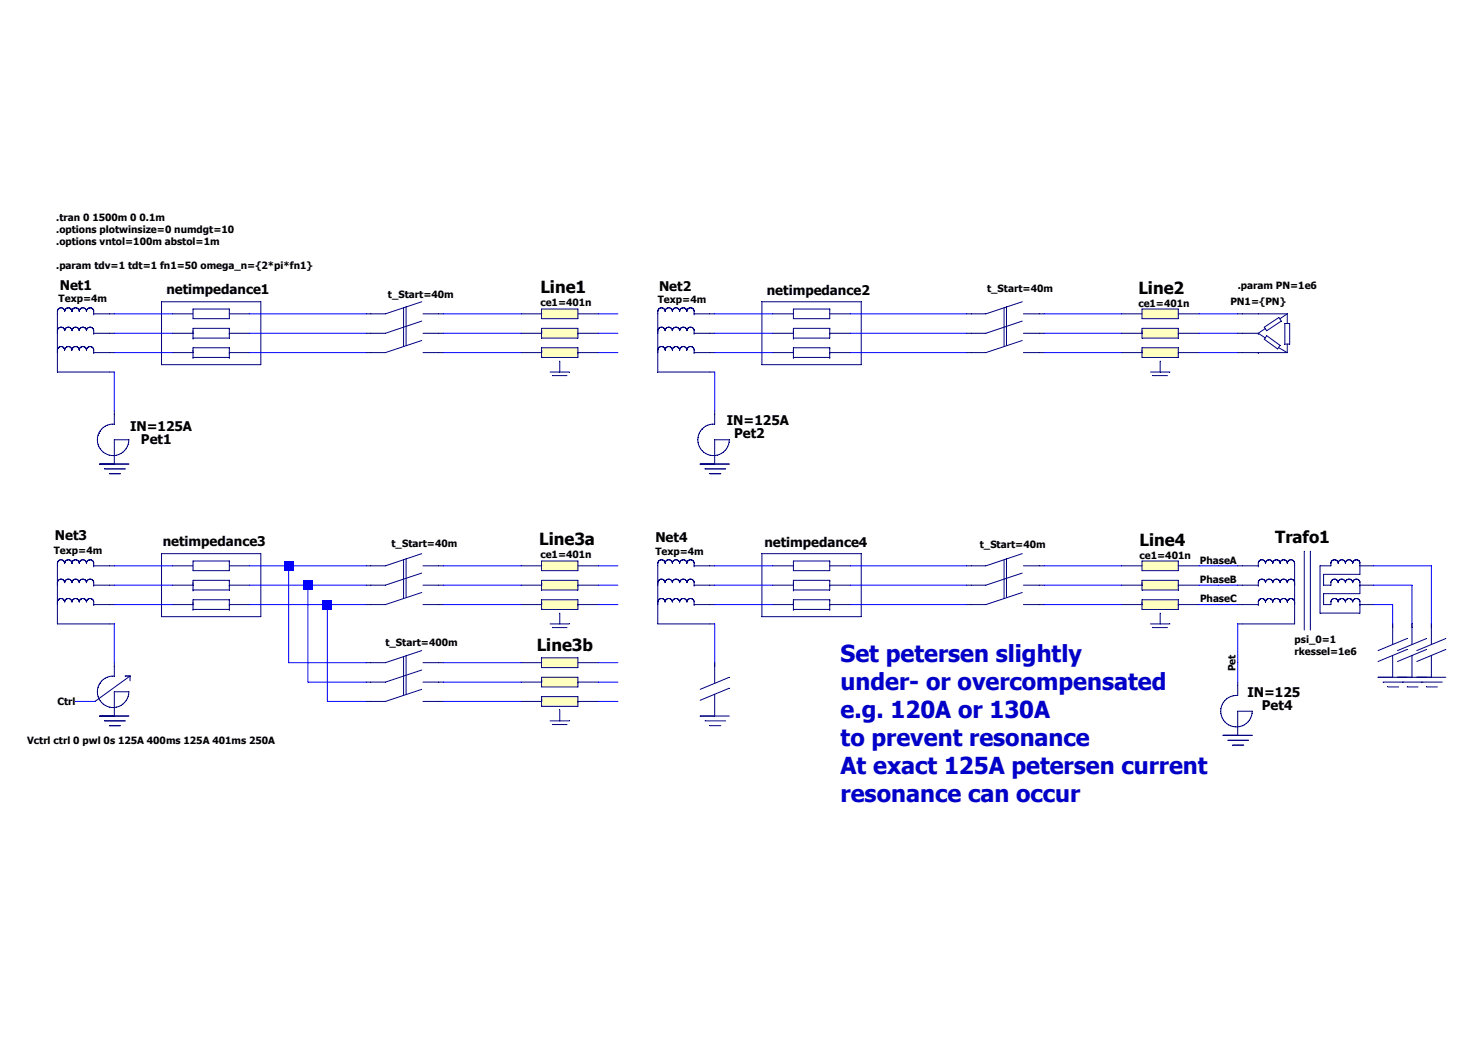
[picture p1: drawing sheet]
Version 4
SHEET 1 1136 680
WIRE 0 -144 -48 -144
WIRE 160 -144 64 -144
WIRE 288 -144 224 -144
WIRE 368 -144 352 -144
WIRE 496 -144 448 -144
WIRE 656 -144 560 -144
WIRE 784 -144 720 -144
WIRE 880 -144 848 -144
WIRE 0 -128 -48 -128
WIRE 160 -128 64 -128
WIRE 288 -128 224 -128
WIRE 368 -128 352 -128
WIRE 496 -128 448 -128
WIRE 656 -128 560 -128
WIRE 784 -128 720 -128
WIRE 880 -128 848 -128
WIRE 0 -112 -48 -112
WIRE 160 -112 64 -112
WIRE 288 -112 224 -112
WIRE 368 -112 352 -112
WIRE 496 -112 448 -112
WIRE 656 -112 560 -112
WIRE 784 -112 720 -112
WIRE 880 -112 848 -112
WIRE -48 -64 -48 -96
WIRE 448 -64 448 -96
WIRE 0 64 -48 64
WIRE 96 64 64 64
WIRE 160 64 96 64
WIRE 288 64 224 64
WIRE 368 64 352 64
WIRE 496 64 448 64
WIRE 656 64 560 64
WIRE 784 64 720 64
WIRE 864 64 848 64
WIRE 880 64 864 64
WIRE 1040 64 992 64
WIRE 0 80 -48 80
WIRE 112 80 64 80
WIRE 160 80 112 80
WIRE 288 80 224 80
WIRE 368 80 352 80
WIRE 496 80 448 80
WIRE 656 80 560 80
WIRE 784 80 720 80
WIRE 864 80 848 80
WIRE 880 80 864 80
WIRE 1024 80 992 80
WIRE 0 96 -48 96
WIRE 128 96 64 96
WIRE 160 96 128 96
WIRE 288 96 224 96
WIRE 368 96 352 96
WIRE 496 96 448 96
WIRE 656 96 560 96
WIRE 784 96 720 96
WIRE 864 96 848 96
WIRE 880 96 864 96
WIRE 1008 96 992 96
WIRE 1008 112 1008 96
WIRE 1024 112 1024 80
WIRE 1040 112 1040 64
WIRE -48 144 -48 112
WIRE 96 144 96 64
WIRE 160 144 96 144
WIRE 288 144 224 144
WIRE 368 144 352 144
WIRE 448 144 448 112
WIRE 880 144 880 112
WIRE 112 160 112 80
WIRE 160 160 112 160
WIRE 288 160 224 160
WIRE 368 160 352 160
WIRE 880 160 880 144
WIRE -64 176 -80 176
WIRE 128 176 128 96
WIRE 160 176 128 176
WIRE 288 176 224 176
WIRE 368 176 352 176
FLAG -80 176 Ctrl
FLAG 864 96 PhaseC
FLAG 864 80 PhaseB
FLAG 864 64 PhaseA
FLAG 880 144 Pet
SYMBOL v_3phase -80 -144 R0
WINDOW 123 -14 -13 Left 2
WINDOW 0 -13 -24 Left 3
SYMATTR Value2 Texp=4m
SYMATTR InstName Net1
SYMATTR Value U1Nenn=115k FREQU=50 TD=0
SYMBOL impedance 32 -144 R0
WINDOW 0 -37 -21 Left 3
SYMATTR InstName netimpedance1
SYMATTR SpiceModel Impedance_sk
SYMATTR Value2 SN=7.5e9 UN=110k
SYMATTR SpiceLine ""
SYMATTR SpiceLine2 ""
SYMBOL line 320 -144 R0
WINDOW 123 -16 -10 Left 2
WINDOW 0 -16 -23 Left 4
SYMATTR Value2 ce1=401n
SYMATTR InstName Line1
SYMATTR SpiceModel oil_u110_o500mm2
SYMATTR Value length=5 cl=1 g=1e10
SYMATTR SpiceLine ""
SYMATTR SpiceLine2 ""
SYMBOL switcher 192 -144 R0
WINDOW 3 -14 -16 Left 2
SYMATTR Value t_Start=40m
SYMATTR InstName U4
SYMBOL v_3phase 416 -144 R0
WINDOW 123 -15 -12 Left 2
WINDOW 0 -14 -23 Left 3
SYMATTR Value2 Texp=4m
SYMATTR InstName Net2
SYMATTR Value U1Nenn=115k FREQU=50 TD=0
SYMBOL impedance 528 -144 R0
WINDOW 0 -37 -20 Left 3
SYMATTR InstName netimpedance2
SYMATTR SpiceModel Impedance_sk
SYMATTR Value2 SN=7.5e9 UN=110k
SYMATTR SpiceLine ""
SYMATTR SpiceLine2 ""
SYMBOL line 816 -144 R0
WINDOW 123 -18 -9 Left 2
WINDOW 0 -18 -22 Left 4
SYMATTR Value2 ce1=401n
SYMATTR InstName Line2
SYMATTR SpiceModel oil_u110_o500mm2
SYMATTR Value length=5 cl=1 g=1e10
SYMATTR SpiceLine ""
SYMATTR SpiceLine2 ""
SYMBOL switcher 688 -144 R0
WINDOW 3 -15 -21 Left 2
SYMATTR Value t_Start=40m
SYMATTR InstName U8
SYMBOL load_d 896 -144 R0
WINDOW 123 -22 -11 Left 2
SYMATTR Value2 PN1={PN}
SYMATTR SpiceLine PN2={PN}
SYMATTR SpiceLine2 PN3={PN}
SYMATTR InstName U9
SYMATTR SpiceModel Load_d_R
SYMATTR Value VN=110k fn=50
SYMBOL v_3phase -80 64 R0
WINDOW 123 -18 -13 Left 2
WINDOW 0 -17 -26 Left 3
SYMATTR Value2 Texp=4m
SYMATTR InstName Net3
SYMATTR Value U1Nenn=115k FREQU=50  TD=0
SYMBOL impedance 32 64 R0
WINDOW 0 -40 -21 Left 3
SYMATTR InstName netimpedance3
SYMATTR SpiceModel Impedance_sk
SYMATTR Value2 SN=7.5e9 UN=110k
SYMATTR SpiceLine ""
SYMATTR SpiceLine2 ""
SYMBOL line 320 64 R0
WINDOW 123 -16 -10 Left 2
WINDOW 0 -17 -23 Left 4
SYMATTR Value2 ce1=401n
SYMATTR InstName Line3a
SYMATTR SpiceModel oil_u110_o500mm2
SYMATTR Value length=5 cl=1 g=1e10
SYMATTR SpiceLine ""
SYMATTR SpiceLine2 ""
SYMBOL switcher 192 64 R0
WINDOW 3 -11 -19 Left 2
SYMATTR Value t_Start=40m
SYMATTR InstName U13
SYMBOL line 320 144 R0
WINDOW 0 -19 -15 Left 4
SYMATTR InstName Line3b
SYMATTR SpiceModel oil_u110_o500mm2
SYMATTR Value length=5 cl=1 g=1e10
SYMATTR Value2 ""
SYMATTR SpiceLine ""
SYMATTR SpiceLine2 ""
SYMBOL switcher 192 144 R0
WINDOW 3 -16 -17 Left 2
SYMATTR Value t_Start=400m
SYMATTR InstName U15
SYMBOL v_3phase 416 64 R0
WINDOW 123 -17 -12 Left 2
WINDOW 0 -17 -24 Left 3
SYMATTR Value2 Texp=4m
SYMATTR InstName Net4
SYMATTR Value U1Nenn=115k FREQU=50 TD=0
SYMBOL impedance 528 64 R0
WINDOW 0 -39 -20 Left 3
SYMATTR InstName netimpedance4
SYMATTR SpiceModel Impedance_sk
SYMATTR Value2 SN=7.5e9 UN=110k
SYMATTR SpiceLine ""
SYMATTR SpiceLine2 ""
SYMBOL line 816 64 R0
WINDOW 123 -17 -9 Left 2
WINDOW 0 -17 -22 Left 4
SYMATTR Value2 ce1=401n
SYMATTR InstName Line4
SYMATTR SpiceModel oil_u110_o500mm2
SYMATTR Value length=5 cl=1 g=1e10
SYMATTR SpiceLine ""
SYMATTR SpiceLine2 ""
SYMBOL switcher 688 64 R0
WINDOW 3 -21 -18 Left 2
SYMATTR Value t_Start=40m
SYMATTR InstName U19
SYMBOL trafo_Yd 960 80 R0
WINDOW 123 -33 44 Left 2
WINDOW 39 -33 54 Left 2
WINDOW 0 -49 -40 Left 4
SYMATTR Value2 psi_0=1
SYMATTR SpiceLine rkessel=1e6
SYMATTR InstName Trafo1
SYMATTR SpiceModel RUYd5_110k_20k_40MVA
SYMATTR Value tpsi0=40m tpsid=0.1m ron=0.00001
SYMATTR SpiceLine2 ""
SYMBOL pet 880 176 R0
WINDOW 3 8 -8 Left 3
WINDOW 0 20 3 Left 3
SYMATTR Value IN=125
SYMATTR InstName Pet4
SYMATTR SpiceModel Pet_125A_110kV
SYMBOL isolator 1024 128 R0
SYMATTR InstName U22
SYMBOL isolator 1040 128 R0
SYMATTR InstName U23
SYMBOL isolator 1056 128 R0
SYMATTR InstName U24
SYMBOL isolator 464 160 R0
SYMATTR InstName U25
SYMBOL pet 448 -48 R0
WINDOW 3 10 -9 Left 3
WINDOW 0 16 2 Left 3
SYMATTR Value IN=125A
SYMATTR InstName Pet2
SYMATTR SpiceModel Pet_125A_110kV
SYMBOL pet -48 -48 R0
WINDOW 3 13 -4 Left 3
WINDOW 0 22 7 Left 3
SYMATTR Value IN=125A
SYMATTR InstName Pet1
SYMATTR SpiceModel Pet_125A_110kV
SYMBOL pet_ctrl -48 160 R0
SYMATTR InstName U2
TEXT -96 -224 Left 2 !.tran 0 1500m 0 0.1m\n.options plotwinsize=0 numdgt=10\n.options vntol=100m abstol=1m
TEXT -96 -184 Left 2 !.param tdv=1 tdt=1 fn1=50 omega_n={2*pi*fn1}
TEXT 880 -168 Left 2 !.param PN=1e6
TEXT 552 136 Left 5 ;Set petersen slightly\nunder- or overcompensated\ne.g. 120A or 130A\nto prevent resonance\nAt exact 125A petersen current\nresonance can occur
TEXT -120 208 Left 2 !Vctrl ctrl 0 pwl 0s 125A 400ms 125A 401ms 250A
